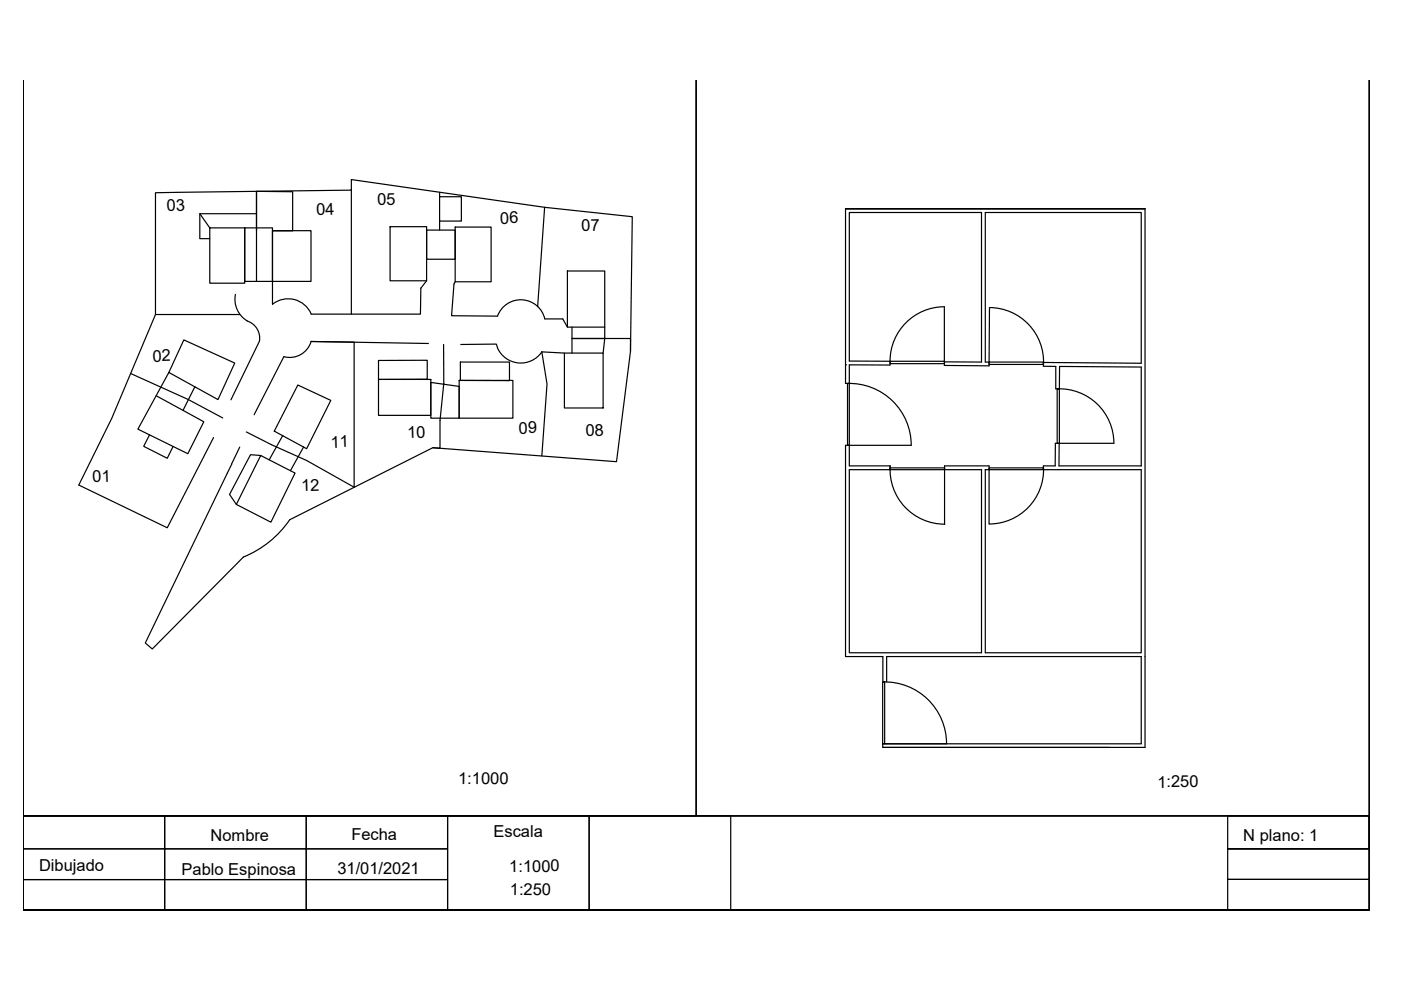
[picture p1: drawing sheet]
<svg xmlns="http://www.w3.org/2000/svg" width="297mm" height="210mm" viewBox="0 0 297 210" stroke-linecap="round" stroke-linejoin="round" font-family="sans-serif">
<!-- layer: 0 -->
<g fill="none" stroke="#000" stroke-width=".25">
<path d="M4.9 17v156h285.4v-156v176h-285.4zM4.9 17v156h142.7v-156M42.4 45.3v5.3h2.1M44.5 48.3h7.4v11.7h-7.4zM51.9 48.3h5.9v11.4h-5.9zM54.4 48.9v-8.3l7.6 .1v8.3h-4.2M54.4 45.3h-12l2.1 3M54.4 40.6v19.1M57.8 59.7v4.8a5.3 5.3 0 0 1 8.2 2.1M57.8 48.9h8.1v10.8h-8.1zM74.5 40.3v26.3M82.7 48.1h7.8v11.4h-7.8z"/>
<path d="M90.5 59.5l-1.3 1.6-.1 5.5h-23.2M90.5 48.8h6v6.2h-6zM93.2 41.7h4.6v5.2h-4.6zM93.2 40.8v.9M93.2 46.9v1.9M96.5 59.7l-.2 .5-.6 6.7 9.8 .1M96.5 48.1h7.6v11.6h-7.6zM115.5 44l18.6 1.9-.4 28.6-3 23.4-38.9-3-30.4 15.3a21.7 21.7 0 0 1-9.8 7.9l-19.3 19.5-1.5-1.3 18.3-37.9M120.3 57.5h7.9v11.9h-7.9zM179.3 44.3h63.5h-63.5M27.7 79.2l12.2 5.5 7.3 3.9M33 66.7h17.8"/>
<path d="M35.8 79l3.2-6.9 10.8 4.9-3.6 7.7-10.4-5.7-6.6 12 10.6 5.2 3.4-6.8-4.4-2.4 2.5-5M49.9 62.4a5.3 5.3 0 0 0 3.2 6 3.8 3.8 0 0 1 1.9 4M55 72.4l-6 12.4M60.2 75.6l-6.3 12.3M66 72.4a4.7 4.7 0 0 1-5.8 3.2M80.2 76.4h10.4v4h-10.4zM90.8 72.8l-24.9-.4 9.2 .1v30.8l-10.1-5.7-7.4-3.3-5.4-2.7M94.1 73v8.3l-.8 7.9v5.9l-1.5-.2M97.6 76.8h10.4v3.9h-10.4zM97.7 73h7.5l.3 .7M105.4 73.7a5.4 5.4 0 0 0 9.5 .9M105.5 67a5.2 5.2 0 0 1 5.2-3.4 5.2 5.2 0 0 1 4.8 4"/>
<path d="M114 65l1.5-21-41-5.9v2.2l-41.5 .6v25.8l-9.3 22-7 14.1 18.8 9.1 9.8-19.1M114.9 74.6l1.1 6.8-1.1 15.3M114.9 74.6l4.8 .3M115.5 67.6h3.8l1 1.8M119.7 74.9h8.2v11.6h-8.2zM121.3 69.4v2.4h12.4v2.7M128.2 69.4v2.4h-6.9v3.1M128.2 71.8l-.3 3.1M179.3 77.4h.1M188.7 76.6h-8.6v-31.5h28v31.7l-7.8-.1-.1 .8 9.5 .1v-.8h-.8v-31.7h33.1v31.9l-20.8-.2v.9h2.6v4.7h.8M188.7 76.6h11.5v.5h-11.5zM188.7 76.6v.8h-8.6v3.9"/>
<path d="M200.2 65.1v11.5M200.2 65a11.5 11.5 0 0 0-11.5 11.6M209.7 76.8h11.5v.5h-11.5zM209.8 65.2l-.1 11.6M209.8 65.2a11.5 11.5 0 0 1 11.5 12M31.7 92.2l-1.2 2.4 5 2.6 1.2-2.5M33.1 83.9l5.7 3.1M50.8 94.8l-1.7 3.6M55.3 96.6l7.3 3.7-5.2 10.4-7.3-3.8zM55.3 96.6l-2.2-.2-4.4 8.4 1.4 2.1M60 92.3l-2.9 5.2M63.1 81.6l7 3.3-5.1 10.2-6.8-3.7z"/>
<path d="M64.4 94.8l-2.8 5M80.2 80.4h11.1v7.7h-11.1zM91.3 81.1l6.1 .8v6.8h-6.1zM97.4 80.7h11.3v8h-11.3zM179.7 81.3h.4v13.1h-.4zM179.7 81.3a13.1 13.1 0 0 1 13.5 13.1h-13.9v44.8h7.9v5.4M180.1 81.3h-.8v-37h63.5v114.2h-55.6l-.1-.8h.9M180.1 94.4v4.4h8.6v.8M188.7 99.2h11.6v.4h-11.6zM188.7 98.8a11.6 11.6 0 0 0 11.6 12.3M200.3 99.6h7.8M208.1 99.5v38.9h-28v-38.8h8.6"/>
<path d="M208.9 99.6h.8M209.7 99.2h11.5v.4h-11.5zM221.3 99.2a11.5 11.5 0 0 1-11.6 11.9M224.1 82.5h.5v11.5h-.5zM224.1 82.4a11.5 11.5 0 0 1 12.1 11.6h-12.4l-.1 4.8h-2.5v.8h20.8v38.8h-33.1v-38.9M224.6 82.5v-4.8l17.4 .1v21h-17.5l.1-4.8M209.7 111.1v-12.3h-9.4v12.4M187.1 144.6h.5v13.1h-.5zM187.2 144.6a13.1 13.1 0 0 1 13.5 13.1M188 144.6v-5.4h54v18.5h-54.4M4.9 173h285.4v20h-285.4h285.4h-285.4h19.5h-19.5zM4.9 173h30v7h-30z"/>
<path d="M4.9 180h30v6.5h-30zM34.9 173h30v7h-30zM34.9 180h30v6.5h-30zM64.9 173h30v7h-30zM64.9 180h30v6.5h-30zM94.9 173h30v20h-30zM124.9 173h30v20h-30zM260.3 173h30v7h-30zM260.3 180h30v6.5h-30zM290.3 173v7h-30M4.9 186.5h30v6.5h-30zM34.9 186.5h30v6.5h-30z"/>
<path d="M64.9 186.5h30v6.5h-30zM260.3 186.5h30v6.5h-30z"/>
</g>
<path d="M4.9 17v156h142.7v-156v156h142.7v-156" fill="none" stroke="#000" stroke-width=".21"/>
<g font-size="3.5">
<text x="35.4" y="44.8" transform="rotate(-2 35.4 44.8)">03</text>
<text x="67.1" y="45.6" transform="rotate(-2 67.1 45.6)">04</text>
<text x="80" y="43.4" transform="rotate(-2 80 43.4)">05</text>
<text x="106.1" y="47.4" transform="rotate(-1 106.1 47.4)">06</text>
<text x="123.3" y="49" transform="rotate(-2 123.3 49)">07</text>
<text x="32.4" y="76.7" transform="rotate(-2 32.4 76.7)">02</text>
<text x="70.1" y="94.9" transform="rotate(-2 70.1 94.9)">11</text>
<text x="86.4" y="92.9" transform="rotate(-2 86.4 92.9)">10</text>
<text x="110" y="92" transform="rotate(-2 110 92)">09</text>
<text x="124.2" y="92.4" transform="rotate(-2 124.2 92.4)">08</text>
<text x="19.6" y="102.2" transform="rotate(-2 19.6 102.2)">01</text>
<text x="63.9" y="104.1" transform="rotate(-2 63.9 104.1)">12</text>
<text x="97.1" y="166.1" transform="rotate(1 97.1 166.1)">1:1000</text>
<text x="245.4" y="167" transform="rotate(-1 245.4 167)">1:250</text>
<text x="44.6" y="178.3">Nombre</text>
<text x="74.5" y="178.2">Fecha</text>
<text x="104.6" y="177.6">Escala</text>
<text x="263.6" y="178.3">N plano: 1</text>
<text x="8.3" y="184.8">Dibujado</text>
<text x="38.5" y="185.4">Pablo Espinosa</text>
<text x="71.5" y="185.4">31/01/2021</text>
<text x="108" y="184.8">1:1000</text>
<text x="108.1" y="189.8" transform="rotate(1 108.1 189.8)">1:250</text>
</g>
</svg>
